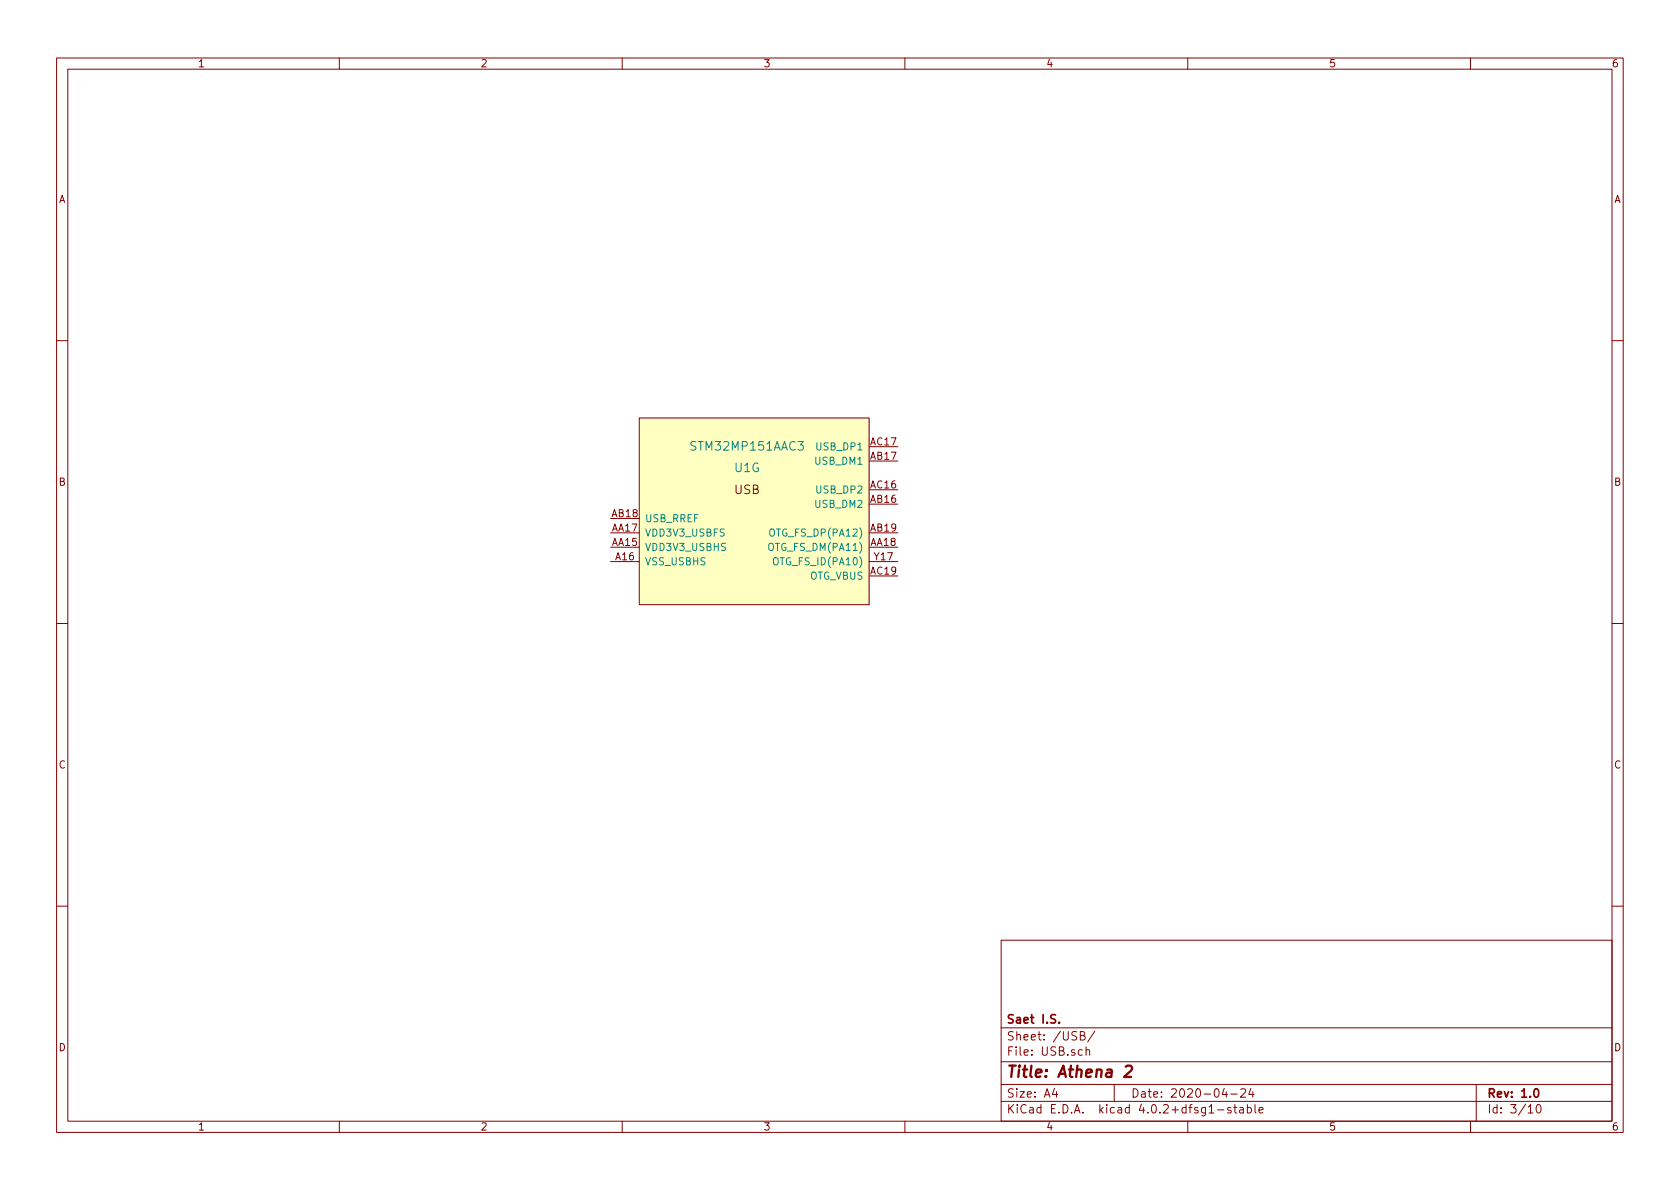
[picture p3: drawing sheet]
<svg xmlns="http://www.w3.org/2000/svg" width="297mm" height="210mm" viewBox="0 0 297 210" stroke-linecap="round" stroke-linejoin="round" font-family="sans-serif">
<g fill="none" stroke="#840000" stroke-width=".18">
<path d="M10 10.3h277v189.9h-277zM12 12.2h273v186.1h-273zM60 10.3v1.9M110 10.3v1.9M160 10.3v1.9M210 10.3v1.9M260 10.3v1.9M10 60.2h2M113 73.9h40.7v33h-40.7zM153.7 79h5M285 60.2h2M107.9 99.3h5.1"/>
<path d="M107.9 96.8h5.1M107.9 94.2h5.1M107.9 91.7h5.1M153.7 99.3h5M153.7 96.8h5M153.7 89.1h5M153.7 86.6h5M153.7 94.2h5M153.7 81.5h5M10 110.3h2M153.7 101.8h5M285 110.3h2"/>
<path d="M10 160.2h2M177 166.3h108v32h-108zM285 160.2h2M60 198.3v1.9M110 198.3v1.9M160 198.3v1.9M177 194.8h108M177 191.8h108M177 187.8h108M177 181.8h108M186.4 192.5l-.3 1h.9M186.8 193v1"/>
<path d="M191 183.1h.5l.2-.1 .1-.3-.3-.3h-.5v1.5h.6l.3-.3a.41 .41 0 0 0-.4-.5M191.4 185.7l-.5-.1-.2 .3v.6l.2 .1 .5-.1M192 185.7l.2-.1 .4 .1 .1 .9M192 185.1v1.5M193.6 182.3l-1.3 2M197 191.8v3M210 198.3v1.9M215.3 196.3h1.1M216.5 192.5l-.4 1h.9M217.6 193.5h1.1M217.6 195.9a.37 .37 0 0 0-.6 .1l.1 .3 .5 .1 .1 .1-.2 .3-.5-.1M218.1 195.8h.6"/>
<path d="M218.3 195.3v1.3l.4 .2M219.2 195.9h.6v.9M219.4 192.7l.2-.2h.4l.2 .5-.9 1h.9M219.8 196.2l-.4 .1-.3 .2 .3 .3 .4-.1M220.5 195.9l.5-.1 .3 .3-.2 .6h-.6M220.5 195.3v1.5M221.2 192.5l-.4 1h.9M221.5 193v1M221.9 195.3v1.3l.2 .2M222.6 196.3l.7-.1v-.3l-.5-.1-.2 .2 .1 .7h.6M260 198.3v1.9M261 191.8v6.5"/>
<path d="M270.2 195.8l.4-.5v1.5M270.2 196.8h.8M271.8 195.5l.2-.2a.81 .81 0 0 1 .5 .6 .81 .81 0 0 1-.2 .8l-.2 .1a.79 .79 0 0 1-.3-1.3z"/>
</g>
<path d="M187.3 180.8v.1M271.3 192.7l.3-.2a.81 .81 0 0 1 .5 .6 .81 .81 0 0 1-.2 .8l-.2 .1a.79 .79 0 0 1-.4-1.3z" fill="none" stroke="#840000" stroke-width=".3"/>
<path d="M199 188.6l.3-.2h.5l.2 .1 .2 .5-.2 .3-1.3 1.1h1.3" fill="none" stroke="#840000" stroke-width=".41"/>
<path d="M113 73.9h40.7v33h-40.7z" fill="#ffffc2" stroke="#ffffc2" stroke-width=".18"/>
<text font-size="2.8" fill="#840000" x="178" y="190.5">Title: Athena 2</text>
<g font-size="2.1" fill="#008484">
<text x="122.4" y="79.7">STM32MP151AAC3</text>
<text x="129.9" y="83.5">U1G</text>
</g>
<g font-size="2.1" fill="#840000">
<text x="129.8" y="87.4">USB</text>
<text x="178" y="184">Sheet: /USB/</text>
<text x="178" y="181">Saet I.S.</text>
<text x="178" y="186.7">File: USB.sch</text>
<text x="178" y="196.9">KiCad E.D.A. kicad 4.0.2+dfsg1-stable</text>
<text x="178" y="194.1">Size: A4</text>
<text x="200" y="194.1">Date: 2020-04-24</text>
<text x="263" y="194.1">Rev: 1.0</text>
<text x="263" y="196.9">Id: 3/10</text>
</g>
<g font-size="1.8" fill="#840000">
<text x="35" y="11.9">1</text>
<text x="85" y="11.9">2</text>
<text x="135" y="11.9">3</text>
<text x="185" y="11.9">4</text>
<text x="235" y="11.9">5</text>
<text x="285" y="11.9">6</text>
<text x="10.4" y="35.9">A</text>
<text x="285.4" y="35.9">A</text>
<text x="153.9" y="81.3">AB17</text>
<text x="153.9" y="78.7">AC17</text>
<text x="10.4" y="85.9">B</text>
<text x="153.9" y="88.9">AB16</text>
<text x="153.9" y="86.4">AC16</text>
<text x="285.4" y="85.9">B</text>
<text x="108.2" y="94">AA17</text>
<text x="108.2" y="91.4">AB18</text>
<text x="153.9" y="94">AB19</text>
<text x="108.2" y="96.5">AA15</text>
<text x="108.9" y="99.1">A16</text>
<text x="153.9" y="96.5">AA18</text>
<text x="153.9" y="101.6">AC19</text>
<text x="154.6" y="99.1">Y17</text>
<text x="10.4" y="135.9">C</text>
<text x="285.4" y="135.9">C</text>
<text x="10.4" y="185.9">D</text>
<text x="285.4" y="185.9">D</text>
<text x="35" y="199.9">1</text>
<text x="85" y="199.9">2</text>
<text x="135" y="199.9">3</text>
<text x="185" y="199.9">4</text>
<text x="235" y="199.9">5</text>
<text x="285" y="199.9">6</text>
</g>
<g font-size="1.8" fill="#008484">
<text x="144.2" y="82.2">USB_DM1</text>
<text x="144.5" y="79.6">USB_DP1</text>
<text x="144.2" y="89.8">USB_DM2</text>
<text x="144.5" y="87.2">USB_DP2</text>
<text x="114" y="94.9">VDD3V3_USBFS</text>
<text x="114" y="92.3">USB_RREF</text>
<text x="136.5" y="94.9">OTG_FS_DP(PA12)</text>
<text x="114" y="99.9">VSS_USBHS</text>
<text x="114" y="97.4">VDD3V3_USBHS</text>
<text x="136.2" y="97.4">OTG_FS_DM(PA11)</text>
<text x="137.2" y="99.9">OTG_FS_ID(PA10)</text>
<text x="142.9" y="102.5">OTG_VBUS</text>
</g>
</svg>
